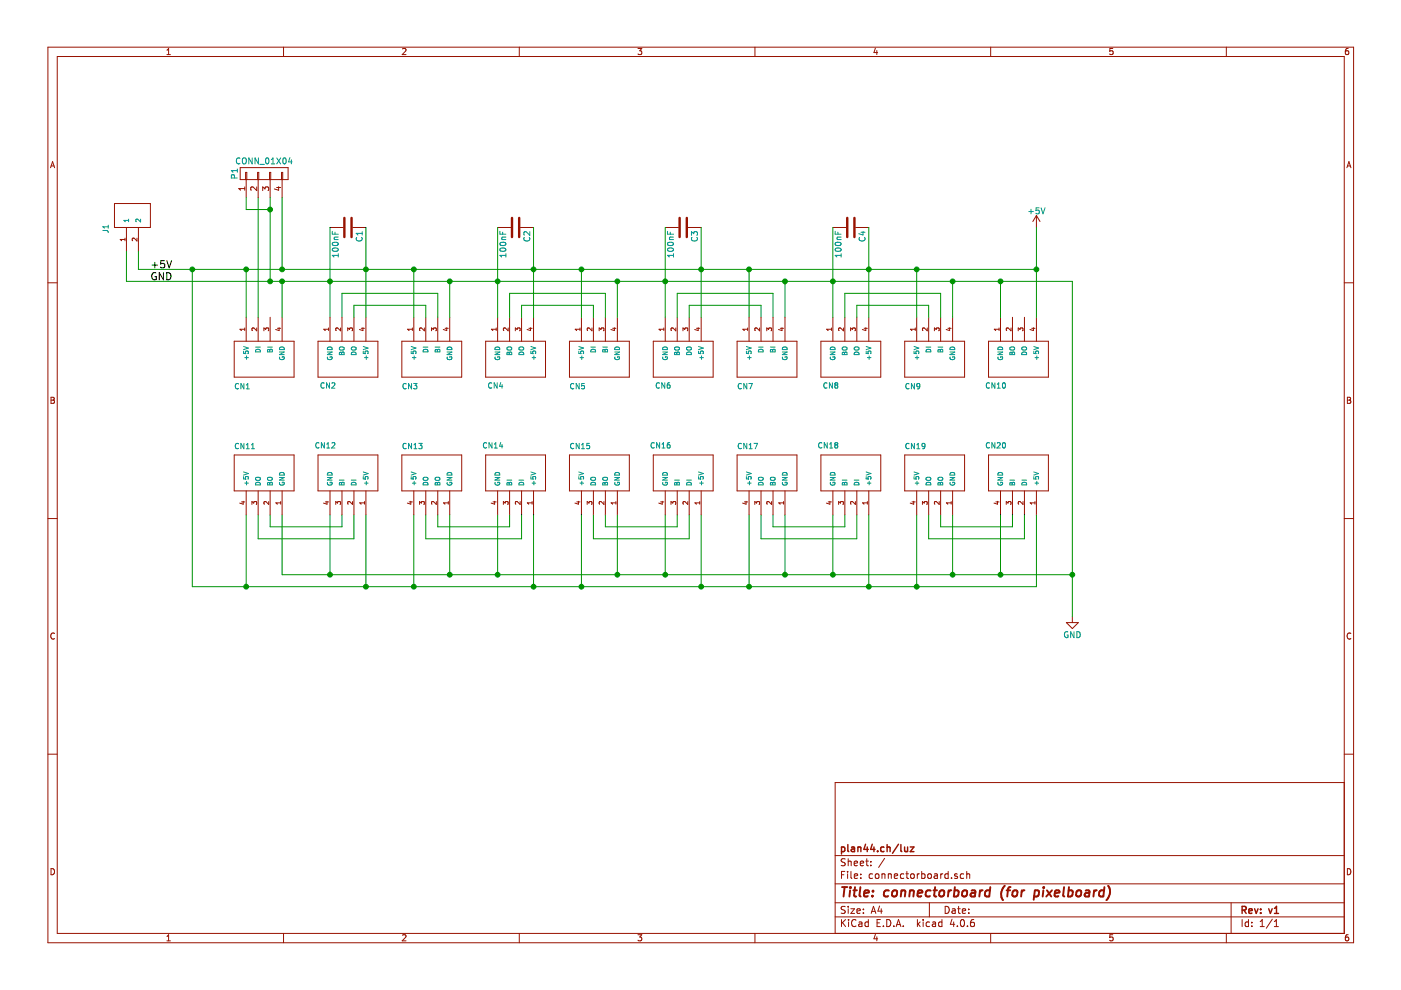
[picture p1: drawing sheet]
EESchema Schematic File Version 2
LIBS:power
LIBS:device
LIBS:transistors
LIBS:conn
LIBS:linear
LIBS:regul
LIBS:74xx
LIBS:cmos4000
LIBS:adc-dac
LIBS:memory
LIBS:xilinx
LIBS:microcontrollers
LIBS:dsp
LIBS:microchip
LIBS:analog_switches
LIBS:motorola
LIBS:texas
LIBS:intel
LIBS:audio
LIBS:interface
LIBS:digital-audio
LIBS:philips
LIBS:display
LIBS:cypress
LIBS:siliconi
LIBS:opto
LIBS:atmel
LIBS:contrib
LIBS:valves
LIBS:plan44
LIBS:connectorboard-cache
EELAYER 25 0
EELAYER END
$Descr A4 11693 8268
encoding utf-8
Sheet 1 1
Title "connectorboard (for pixelboard)"
Date ""
Rev "v1"
Comp "plan44.ch/luz"
Comment1 ""
Comment2 ""
Comment3 ""
Comment4 ""
$EndDescr
$Comp
L WS2813-CONN-IN CN1
U 1 1
P 2350 2650
F 0 "CN1" V 2950 2250 45  0000 L BNN
F 1 "WS2813-CONN-IN" V 2350 2650 45  0001 L BNN
F 2 "plan44:plan44-WS2813-CONN" H 2380 2800 20  0001 C CNN
F 3 "" H 2350 2650 60  0001 C CNN
	1    2350 2650
	0    1    1    0   
$EndComp
$Comp
L WS2813-CONN-OUT CN2
U 1 1
P 2750 2650
F 0 "CN2" V 2200 2600 45  0000 L BNN
F 1 "WS2813-CONN-OUT" V 2750 2650 45  0001 L BNN
F 2 "plan44:plan44-WS2813-CONN" H 2780 2800 20  0001 C CNN
F 3 "" H 2750 2650 60  0001 C CNN
	1    2750 2650
	0    -1   -1   0   
$EndComp
$Comp
L WS2813-CONN-IN CN3
U 1 1
P 3750 2650
F 0 "CN3" V 4350 2250 45  0000 L BNN
F 1 "WS2813-CONN-IN" V 3750 2650 45  0001 L BNN
F 2 "plan44:plan44-WS2813-CONN" H 3780 2800 20  0001 C CNN
F 3 "" H 3750 2650 60  0001 C CNN
	1    3750 2650
	0    1    1    0   
$EndComp
$Comp
L WS2813-CONN-OUT CN4
U 1 1
P 4150 2650
F 0 "CN4" V 3600 2600 45  0000 L BNN
F 1 "WS2813-CONN-OUT" V 4150 2650 45  0001 L BNN
F 2 "plan44:plan44-WS2813-CONN" H 4180 2800 20  0001 C CNN
F 3 "" H 4150 2650 60  0001 C CNN
	1    4150 2650
	0    -1   -1   0   
$EndComp
$Comp
L WS2813-CONN-IN CN5
U 1 1
P 5150 2650
F 0 "CN5" V 5750 2250 45  0000 L BNN
F 1 "WS2813-CONN-IN" V 5150 2650 45  0001 L BNN
F 2 "plan44:plan44-WS2813-CONN" H 5180 2800 20  0001 C CNN
F 3 "" H 5150 2650 60  0001 C CNN
	1    5150 2650
	0    1    1    0   
$EndComp
$Comp
L WS2813-CONN-OUT CN6
U 1 1
P 5550 2650
F 0 "CN6" V 5000 2600 45  0000 L BNN
F 1 "WS2813-CONN-OUT" V 5550 2650 45  0001 L BNN
F 2 "plan44:plan44-WS2813-CONN" H 5580 2800 20  0001 C CNN
F 3 "" H 5550 2650 60  0001 C CNN
	1    5550 2650
	0    -1   -1   0   
$EndComp
$Comp
L WS2813-CONN-IN CN7
U 1 1
P 6550 2650
F 0 "CN7" V 7150 2250 45  0000 L BNN
F 1 "WS2813-CONN-IN" V 6550 2650 45  0001 L BNN
F 2 "plan44:plan44-WS2813-CONN" H 6580 2800 20  0001 C CNN
F 3 "" H 6550 2650 60  0001 C CNN
	1    6550 2650
	0    1    1    0   
$EndComp
$Comp
L WS2813-CONN-OUT CN8
U 1 1
P 6950 2650
F 0 "CN8" V 6400 2600 45  0000 L BNN
F 1 "WS2813-CONN-OUT" V 6950 2650 45  0001 L BNN
F 2 "plan44:plan44-WS2813-CONN" H 6980 2800 20  0001 C CNN
F 3 "" H 6950 2650 60  0001 C CNN
	1    6950 2650
	0    -1   -1   0   
$EndComp
$Comp
L WS2813-CONN-IN CN9
U 1 1
P 7950 2650
F 0 "CN9" V 8550 2250 45  0000 L BNN
F 1 "WS2813-CONN-IN" V 7950 2650 45  0001 L BNN
F 2 "plan44:plan44-WS2813-CONN" H 7980 2800 20  0001 C CNN
F 3 "" H 7950 2650 60  0001 C CNN
	1    7950 2650
	0    1    1    0   
$EndComp
$Comp
L WS2813-CONN-OUT CN10
U 1 1
P 8350 2650
F 0 "CN10" V 7800 2600 45  0000 L BNN
F 1 "WS2813-CONN-OUT" V 8350 2650 45  0001 L BNN
F 2 "plan44:plan44-WS2813-CONN" H 8380 2800 20  0001 C CNN
F 3 "" H 8350 2650 60  0001 C CNN
	1    8350 2650
	0    -1   -1   0   
$EndComp
$Comp
L +5V #PWR1
U 1 1
P 8650 1900
F 0 "#PWR1" H 8650 1750 50  0001 C CNN
F 1 "+5V" H 8650 2040 50  0000 C CNN
F 2 "" H 8650 1900 50  0000 C CNN
F 3 "" H 8650 1900 50  0000 C CNN
	1    8650 1900
	1    0    0    -1  
$EndComp
$Comp
L GND #PWR2
U 1 1
P 8950 5150
F 0 "#PWR2" H 8950 4900 50  0001 C CNN
F 1 "GND" H 8950 5000 50  0000 C CNN
F 2 "" H 8950 5150 50  0000 C CNN
F 3 "" H 8950 5150 50  0000 C CNN
	1    8950 5150
	1    0    0    -1  
$EndComp
$Comp
L C C1
U 1 1
P 2900 1900
F 0 "C1" H 2925 2000 50  0000 L CNN
F 1 "100nF" H 2925 1800 50  0000 L CNN
F 2 "Capacitors_ThroughHole:C_Rect_L7_W2.5_P5" H 2938 1750 50  0001 C CNN
F 3 "" H 2900 1900 50  0000 C CNN
	1    2900 1900
	0    1    1    0   
$EndComp
$Comp
L C C2
U 1 1
P 4300 1900
F 0 "C2" H 4325 2000 50  0000 L CNN
F 1 "100nF" H 4325 1800 50  0000 L CNN
F 2 "Capacitors_ThroughHole:C_Rect_L7_W2.5_P5" H 4338 1750 50  0001 C CNN
F 3 "" H 4300 1900 50  0000 C CNN
	1    4300 1900
	0    1    1    0   
$EndComp
$Comp
L C C3
U 1 1
P 5700 1900
F 0 "C3" H 5725 2000 50  0000 L CNN
F 1 "100nF" H 5725 1800 50  0000 L CNN
F 2 "Capacitors_ThroughHole:C_Rect_L7_W2.5_P5" H 5738 1750 50  0001 C CNN
F 3 "" H 5700 1900 50  0000 C CNN
	1    5700 1900
	0    1    1    0   
$EndComp
$Comp
L C C4
U 1 1
P 7100 1900
F 0 "C4" H 7125 2000 50  0000 L CNN
F 1 "100nF" H 7125 1800 50  0000 L CNN
F 2 "Capacitors_ThroughHole:C_Rect_L7_W2.5_P5" H 7138 1750 50  0001 C CNN
F 3 "" H 7100 1900 50  0000 C CNN
	1    7100 1900
	0    1    1    0   
$EndComp
Wire Wire Line
	2050 2250 2050 2650
Wire Wire Line
	1150 2250 8650 2250
Wire Wire Line
	8650 1900 8650 2650
Wire Wire Line
	7650 2650 7650 2250
Connection ~ 7650 2250
Wire Wire Line
	7250 1900 7250 2650
Connection ~ 7250 2250
Wire Wire Line
	6250 2650 6250 2250
Connection ~ 6250 2250
Wire Wire Line
	5850 1900 5850 2650
Connection ~ 5850 2250
Wire Wire Line
	4850 2650 4850 2250
Connection ~ 4850 2250
Wire Wire Line
	4450 1900 4450 2650
Connection ~ 4450 2250
Wire Wire Line
	3450 2650 3450 2250
Connection ~ 3450 2250
Wire Wire Line
	3050 1900 3050 2650
Connection ~ 3050 2250
Connection ~ 2050 2250
Wire Wire Line
	2350 2350 2350 2650
Wire Wire Line
	1050 2350 8950 2350
Wire Wire Line
	8350 2350 8350 2650
Wire Wire Line
	7950 2650 7950 2350
Connection ~ 7950 2350
Wire Wire Line
	6950 1900 6950 2650
Connection ~ 6950 2350
Wire Wire Line
	6550 2650 6550 2350
Connection ~ 6550 2350
Wire Wire Line
	5550 1900 5550 2650
Connection ~ 5550 2350
Wire Wire Line
	5150 2650 5150 2350
Connection ~ 5150 2350
Wire Wire Line
	4150 1900 4150 2650
Connection ~ 4150 2350
Wire Wire Line
	3750 2650 3750 2350
Connection ~ 3750 2350
Wire Wire Line
	2750 1900 2750 2650
Connection ~ 2750 2350
Wire Wire Line
	2850 2650 2850 2450
Wire Wire Line
	2850 2450 3650 2450
Wire Wire Line
	3650 2450 3650 2650
Wire Wire Line
	2950 2650 2950 2550
Wire Wire Line
	2950 2550 3550 2550
Wire Wire Line
	3550 2550 3550 2650
Wire Wire Line
	4250 2650 4250 2450
Wire Wire Line
	4250 2450 5050 2450
Wire Wire Line
	5050 2450 5050 2650
Wire Wire Line
	4350 2650 4350 2550
Wire Wire Line
	4350 2550 4950 2550
Wire Wire Line
	4950 2550 4950 2650
Wire Wire Line
	5650 2650 5650 2450
Wire Wire Line
	5650 2450 6450 2450
Wire Wire Line
	6450 2450 6450 2650
Wire Wire Line
	5750 2650 5750 2550
Wire Wire Line
	5750 2550 6350 2550
Wire Wire Line
	6350 2550 6350 2650
Wire Wire Line
	7050 2650 7050 2450
Wire Wire Line
	7050 2450 7850 2450
Wire Wire Line
	7850 2450 7850 2650
Wire Wire Line
	7150 2650 7150 2550
Wire Wire Line
	7150 2550 7750 2550
Wire Wire Line
	7750 2550 7750 2650
Wire Wire Line
	2150 1650 2150 2650
Wire Wire Line
	8950 2350 8950 5150
Connection ~ 8350 2350
$Comp
L WS2813-CONN-OUT CN11
U 1 1
P 2350 4300
F 0 "CN11" V 1800 3900 45  0000 L BNN
F 1 "WS2813-CONN-OUT" V 2350 4300 45  0001 L BNN
F 2 "plan44:plan44-WS2813-CONN" H 2380 4450 20  0001 C CNN
F 3 "" H 2350 4300 60  0001 C CNN
	1    2350 4300
	0    1    1    0   
$EndComp
$Comp
L WS2813-CONN-IN CN12
U 1 1
P 2750 4300
F 0 "CN12" V 3350 4250 45  0000 L BNN
F 1 "WS2813-CONN-IN" V 2750 4300 45  0001 L BNN
F 2 "plan44:plan44-WS2813-CONN" H 2780 4450 20  0001 C CNN
F 3 "" H 2750 4300 60  0001 C CNN
	1    2750 4300
	0    -1   -1   0   
$EndComp
$Comp
L WS2813-CONN-OUT CN13
U 1 1
P 3750 4300
F 0 "CN13" V 3200 3900 45  0000 L BNN
F 1 "WS2813-CONN-OUT" V 3750 4300 45  0001 L BNN
F 2 "plan44:plan44-WS2813-CONN" H 3780 4450 20  0001 C CNN
F 3 "" H 3750 4300 60  0001 C CNN
	1    3750 4300
	0    1    1    0   
$EndComp
$Comp
L WS2813-CONN-IN CN14
U 1 1
P 4150 4300
F 0 "CN14" V 4750 4250 45  0000 L BNN
F 1 "WS2813-CONN-IN" V 4150 4300 45  0001 L BNN
F 2 "plan44:plan44-WS2813-CONN" H 4180 4450 20  0001 C CNN
F 3 "" H 4150 4300 60  0001 C CNN
	1    4150 4300
	0    -1   -1   0   
$EndComp
$Comp
L WS2813-CONN-OUT CN15
U 1 1
P 5150 4300
F 0 "CN15" V 4600 3900 45  0000 L BNN
F 1 "WS2813-CONN-OUT" V 5150 4300 45  0001 L BNN
F 2 "plan44:plan44-WS2813-CONN" H 5180 4450 20  0001 C CNN
F 3 "" H 5150 4300 60  0001 C CNN
	1    5150 4300
	0    1    1    0   
$EndComp
$Comp
L WS2813-CONN-IN CN16
U 1 1
P 5550 4300
F 0 "CN16" V 6150 4250 45  0000 L BNN
F 1 "WS2813-CONN-IN" V 5550 4300 45  0001 L BNN
F 2 "plan44:plan44-WS2813-CONN" H 5580 4450 20  0001 C CNN
F 3 "" H 5550 4300 60  0001 C CNN
	1    5550 4300
	0    -1   -1   0   
$EndComp
$Comp
L WS2813-CONN-OUT CN17
U 1 1
P 6550 4300
F 0 "CN17" V 6000 3900 45  0000 L BNN
F 1 "WS2813-CONN-OUT" V 6550 4300 45  0001 L BNN
F 2 "plan44:plan44-WS2813-CONN" H 6580 4450 20  0001 C CNN
F 3 "" H 6550 4300 60  0001 C CNN
	1    6550 4300
	0    1    1    0   
$EndComp
$Comp
L WS2813-CONN-IN CN18
U 1 1
P 6950 4300
F 0 "CN18" V 7550 4250 45  0000 L BNN
F 1 "WS2813-CONN-IN" V 6950 4300 45  0001 L BNN
F 2 "plan44:plan44-WS2813-CONN" H 6980 4450 20  0001 C CNN
F 3 "" H 6950 4300 60  0001 C CNN
	1    6950 4300
	0    -1   -1   0   
$EndComp
$Comp
L WS2813-CONN-OUT CN19
U 1 1
P 7950 4300
F 0 "CN19" V 7400 3900 45  0000 L BNN
F 1 "WS2813-CONN-OUT" V 7950 4300 45  0001 L BNN
F 2 "plan44:plan44-WS2813-CONN" H 7980 4450 20  0001 C CNN
F 3 "" H 7950 4300 60  0001 C CNN
	1    7950 4300
	0    1    1    0   
$EndComp
$Comp
L WS2813-CONN-IN CN20
U 1 1
P 8350 4300
F 0 "CN20" V 8950 4250 45  0000 L BNN
F 1 "WS2813-CONN-IN" V 8350 4300 45  0001 L BNN
F 2 "plan44:plan44-WS2813-CONN" H 8380 4450 20  0001 C CNN
F 3 "" H 8350 4300 60  0001 C CNN
	1    8350 4300
	0    -1   -1   0   
$EndComp
Wire Wire Line
	2050 4300 2050 4900
Wire Wire Line
	1600 4900 8650 4900
Wire Wire Line
	8650 4900 8650 4300
Wire Wire Line
	2350 4300 2350 4800
Wire Wire Line
	2350 4800 8950 4800
Wire Wire Line
	8350 4800 8350 4300
Wire Wire Line
	2750 4300 2750 4800
Connection ~ 2750 4800
Wire Wire Line
	3750 4300 3750 4800
Connection ~ 3750 4800
Wire Wire Line
	4150 4300 4150 4800
Connection ~ 4150 4800
Wire Wire Line
	5150 4300 5150 4800
Connection ~ 5150 4800
Wire Wire Line
	5550 4300 5550 4800
Connection ~ 5550 4800
Wire Wire Line
	6550 4300 6550 4800
Connection ~ 6550 4800
Wire Wire Line
	6950 4300 6950 4800
Connection ~ 6950 4800
Wire Wire Line
	7950 4300 7950 4800
Connection ~ 7950 4800
Wire Wire Line
	7650 4300 7650 4900
Connection ~ 7650 4900
Wire Wire Line
	7250 4300 7250 4900
Connection ~ 7250 4900
Wire Wire Line
	6250 4300 6250 4900
Connection ~ 6250 4900
Wire Wire Line
	5850 4300 5850 4900
Connection ~ 5850 4900
Wire Wire Line
	4850 4300 4850 4900
Connection ~ 4850 4900
Wire Wire Line
	4450 4300 4450 4900
Connection ~ 4450 4900
Wire Wire Line
	3450 4300 3450 4900
Connection ~ 3450 4900
Wire Wire Line
	3050 4300 3050 4900
Connection ~ 3050 4900
Wire Wire Line
	1600 2250 1600 4900
Connection ~ 2050 4900
Connection ~ 8950 4800
Connection ~ 8350 4800
Wire Wire Line
	2250 4300 2250 4400
Wire Wire Line
	2250 4400 2850 4400
Wire Wire Line
	2850 4400 2850 4300
Wire Wire Line
	2150 4300 2150 4500
Wire Wire Line
	2150 4500 2950 4500
Wire Wire Line
	2950 4500 2950 4300
Wire Wire Line
	3550 4300 3550 4500
Wire Wire Line
	3550 4500 4350 4500
Wire Wire Line
	4350 4500 4350 4300
Wire Wire Line
	3650 4300 3650 4400
Wire Wire Line
	3650 4400 4250 4400
Wire Wire Line
	4250 4400 4250 4300
Wire Wire Line
	4950 4300 4950 4500
Wire Wire Line
	4950 4500 5750 4500
Wire Wire Line
	5750 4500 5750 4300
Wire Wire Line
	5050 4300 5050 4400
Wire Wire Line
	5050 4400 5650 4400
Wire Wire Line
	5650 4400 5650 4300
Wire Wire Line
	6350 4300 6350 4500
Wire Wire Line
	6350 4500 7150 4500
Wire Wire Line
	7150 4500 7150 4300
Wire Wire Line
	6450 4300 6450 4400
Wire Wire Line
	6450 4400 7050 4400
Wire Wire Line
	7050 4400 7050 4300
Wire Wire Line
	7750 4300 7750 4500
Wire Wire Line
	7750 4500 8550 4500
Wire Wire Line
	8550 4500 8550 4300
Wire Wire Line
	7850 4300 7850 4400
Wire Wire Line
	7850 4400 8450 4400
Wire Wire Line
	8450 4400 8450 4300
$Comp
L STELVIO-2P-508 J1
U 1 1
P 1050 1800
F 0 "J1" H 900 1950 45  0000 L BNN
F 1 "STELVIO-2P-508" H 1050 1800 45  0001 L BNN
F 2 "plan44:plan44-STELVIO-2P-508" H 1080 1950 20  0001 C CNN
F 3 "" H 1050 1800 60  0001 C CNN
	1    1050 1800
	0    -1   -1   0   
$EndComp
Wire Wire Line
	1150 2250 1150 2100
Connection ~ 1600 2250
Wire Wire Line
	1050 2100 1050 2350
Connection ~ 2350 2350
Text Label 1250 2350 0    60   ~ 0
GND
Text Label 1250 2250 0    60   ~ 0
+5V
$Comp
L CONN_01X04 P1
U 1 1
P 2200 1450
F 0 "P1" H 2200 1700 50  0000 C CNN
F 1 "CONN_01X04" V 2300 1450 50  0000 C CNN
F 2 "Pin_Headers:Pin_Header_Straight_1x04" H 2200 1450 50  0001 C CNN
F 3 "" H 2200 1450 50  0000 C CNN
	1    2200 1450
	0    -1   -1   0   
$EndComp
Wire Wire Line
	2250 1650 2250 2350
Connection ~ 2250 2350
Wire Wire Line
	2050 1650 2050 1750
Wire Wire Line
	2050 1750 2250 1750
Connection ~ 2250 1750
Wire Wire Line
	2350 1650 2350 2250
Connection ~ 2350 2250
Connection ~ 8650 2250
$EndSCHEMATC
